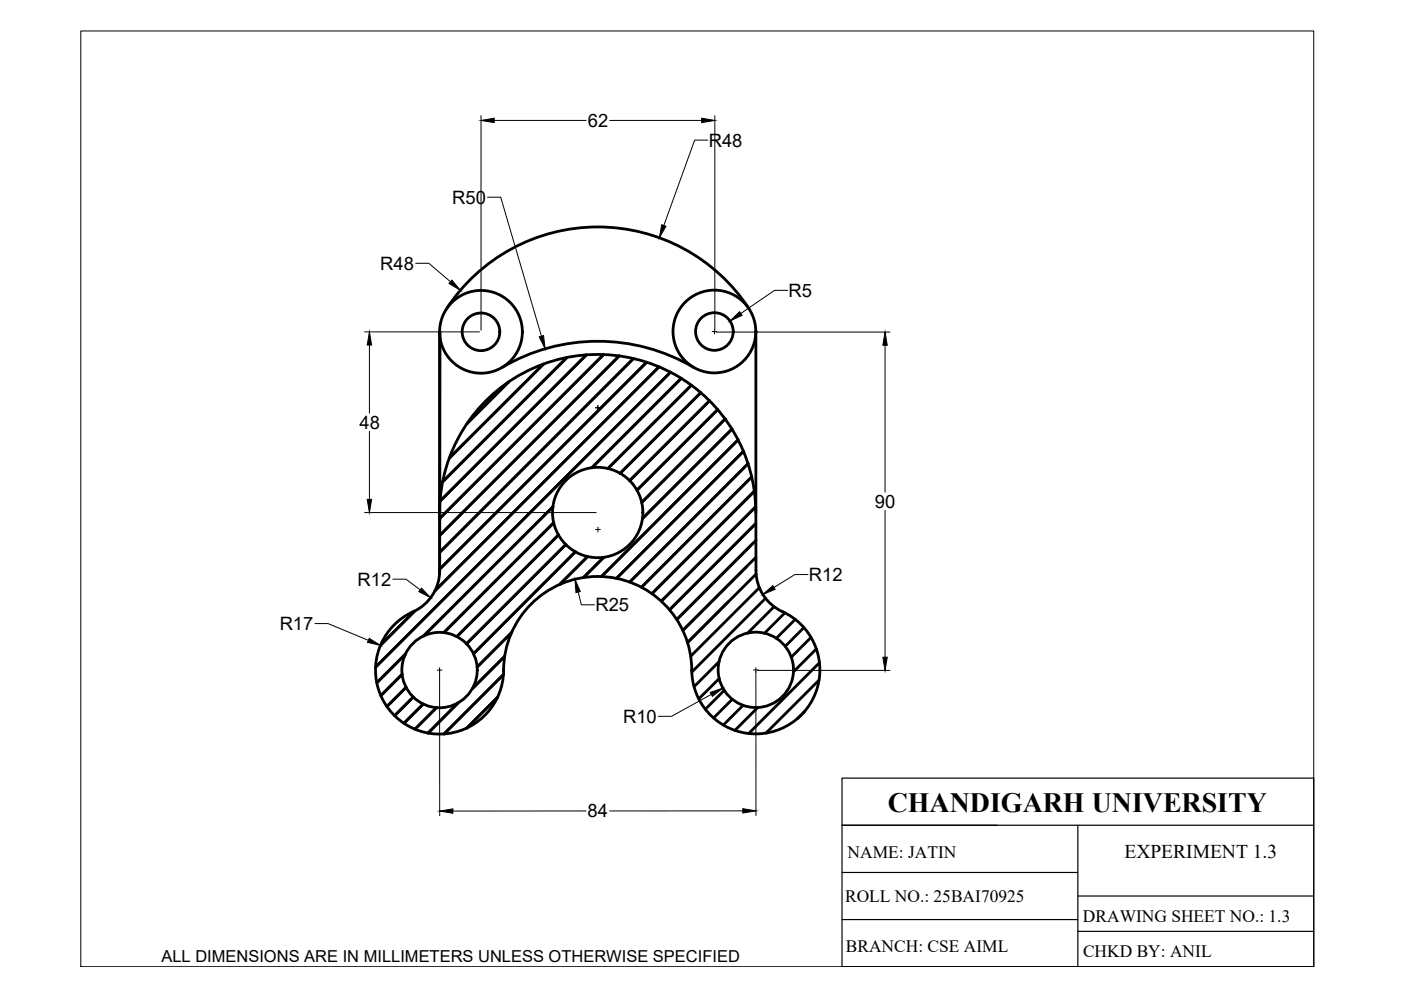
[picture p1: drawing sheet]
<svg xmlns="http://www.w3.org/2000/svg" width="297mm" height="210mm" viewBox="0 0 297 210" stroke-linecap="round" stroke-linejoin="round" font-family="sans-serif">
<!-- layer: thick continuous -->
<g fill="#000">
<circle cx="160.3" cy="70.4" r=".3"/>
<circle cx="106.8" cy="142.2" r=".3"/>
<circle cx="146.7" cy="142.2" r=".3"/>
</g>
<g fill="none" stroke="#000" stroke-width=".59">
<path d="M93.3 70.2l-.1 50.8a9.6 9.6 0 0 1-5.6 8.7M93.3 70.4l-.1 51.3M115.2 77.2l-19.9 19.9M120.2 75.8l-26.3 26.3M124.3 75.2l-31 31.1M128 75.2l-34.8 34.7M131.3 75.5l-38.1 38M134.3 76l-41.1 41.1M137.1 76.8l-43.9 43.9M147 77.9a39.9 39.9 0 0 0-40.6 0M158.8 65.5a38.3 38.3 0 0 0-64.2 .1M160.3 70.4v50.6a9.6 9.6 0 0 0 5.6 8.7"/>
<path d="M160.3 70.3h.1M107.8 81l-8.8 8.8M144.4 80.2l-18.9 19M146.6 81.7l-17.7 17.6M148.6 83.3l-17.1 17.1M150.4 85l-16.9 16.9M152.2 86.8l-17.1 17.1M153.8 88.8l-17.7 17.7M155.2 91l-19 18.9M156.5 93.2l-29 29M157.6 95.7l-26.9 26.9M117.4 110.8l-23.3 23.3"/>
<path d="M118.4 113.4l-21.6 21.6M120 115.5l-21.1 21M122 117l-21.6 21.6M124.6 118l-6 5.9M128 118.2l-4.3 4.3M159.4 101.1l-23.4 23.4M160 104.1l-21.8 21.8M160.2 107.4l-20 20.1M160.2 108.7a33.5 33.5 0 0 0-34.3-33.5 33.5 33.5 0 0 0-32.7 35.1M160.3 111l-18.3 18.3M160.3 114.6l-16.8 16.7M160.3 118.1l-15.5 15.6"/>
<path d="M86 138.7l-6.1 6M87.9 129.6l-7.2 7.2M89.8 134.9l27.4-27.5zM92.2 125.3l47.5-47.5zM93.2 127.9l49-49-62.5 62.5zM107 139.2l-6.8 6.8M108.5 134.1l-7.3 7.3M133.6 123.4l25-25.1-25.1 25.1M160.3 121.7l-14.5 14.5M161 124.6l-14.5 14.5M162.3 126.9l-15.6 15.6M164.1 128.6l-5.6 5.6"/>
<path d="M165.9 129.7a13.6 13.6 0 0 1 1.8 23.7 13.6 13.6 0 0 1-21-11.2 19.9 19.9 0 0 0-20-20 19.9 19.9 0 0 0-19.9 20 13.6 13.6 0 0 1-21 11.2 13.6 13.6 0 0 1 1.8-23.7M166.4 129.9l-4.3 4.4M168.6 131.3l-4 4M170.4 133.1l-3.9 3.9M171.9 135.2l-4.1 4.1M173.1 137.6l-4.9 4.8M85.3 143l-4.5 4.5M86.1 145.7l-4.1 4.1M87.6 147.8l-3.9 3.9M89.7 149.3l-4.1 4M92.5 150l-4.5 4.6M97.1 149l-6.4 6.4"/>
<path d="M105.5 147.8l-6.5 6.6M106.8 143l-12.7 12.6M152.5 140.3l-5.3 5.3M152.5 143.9l-4.3 4.3M153.6 146.4l-4.1 4M155.3 148.3l-4 3.9M157.6 149.5l-4.2 4.2M160.7 150l-4.9 4.9M170.6 150.8l-1.6 1.6M173.7 144.2l-11.3 11.2M173.7 140.5l-15 15"/>
<circle cx="102" cy="70.4" r="8.8"/>
<circle cx="102" cy="70.4" r="4"/>
<circle cx="151.5" cy="70.3" r="8.8"/>
<circle cx="151.5" cy="70.3" r="4"/>
<circle cx="126.7" cy="108.7" r="9.6"/>
<circle cx="93.2" cy="142.1" r="8"/>
<circle cx="160.2" cy="142" r="8"/>
</g>
<g fill="none" stroke="#000" stroke-width=".21">
<path d="M17.1 6.6h261.4v198.4h-261.4zM102 24.5v45.5M104.8 25.5h19.5M129.3 25.5h19.5M150.1 29.7h-2.8l-6.6 18.1M151.6 24.5v45.5M88.1 55.8h2.8l4.6 3.9M103.4 41.8h2.8l8.6 29.5M77.3 70.4h24.3M78.3 73.2v14.4M151 70.3h1M151.5 69.8v1"/>
<path d="M151.8 70.4h36.9M167 61.6h-2.8l-7.1 4.9M187.6 73.2v31.2M78.3 91.4v14.5M126.2 86.5h1.1M126.8 86v1M77.3 108.7h49.1M126.3 112.3h1M126.8 111.8v1M187.6 108.2v31.1M66.8 132.2h2.8l8.5 3.6M83.3 122.8h2.8l3 2.3"/>
<path d="M122.6 125.5l.7 2.7h2.8M171.3 121.8h-2.8l-4.4 2.8M92.7 142.1h1M93.2 142.4v30.6M93.2 141.6v1M150.8 147.2l-8.4 4.7h-2.8M159.8 142h1M160.3 142.4v30.5M160.3 141.5v1M160.6 142.1h28.1M124.3 171.9l-28.3 .1M157.5 171.9h-28.2"/>
</g>
<g fill="#000" stroke="#000" stroke-width=".21">
<path d="M102 25.5l2.8-.4v.9zM148.8 25.1l2.8 .4-2.8 .5zM95.8 59.4l1.8 2.2-2.4-1.5zM140.3 47.7l.9 .3-1.4 2.4zM78.3 70.4l.5 2.8h-.9zM114.3 71.4l.9-.3 .4 2.9zM154.8 68.1l2-2 .5 .8zM187.6 70.4l.5 2.8h-.9zM77.9 105.9h.9l-.5 2.8zM78.3 135.3l2.4 1.5-2.8-.6zM89.4 124.7l1.9 2-2.5-1.3zM121.9 122.8l1.1 2.6-.9 .3z"/>
<path d="M161.7 126l2.2-1.8 .4 .8zM187.2 139.3h.9l-.5 2.8zM150.6 146.8l2.7-.9-2.2 1.7zM93.2 172l2.8-.5v.9zM157.5 171.5l2.8 .4-2.8 .5z"/>
</g>
<!-- layer: 0 -->
<path d="M178.5 165h100v40h-100zM178.5 175h100M228.5 175v30M178.5 195h50M178.5 185h50M228.5 190h50M228.5 197.5h50" fill="none" stroke="#000" stroke-width=".25"/>
<text font-size="5.9" x="188.2" y="172.2">CHANDIGARH UNIVERSITY</text>
<text font-size="4.1" x="238.4" y="182">EXPERIMENT 1.3</text>
<g font-size="3.9">
<text x="124.6" y="26.9">62</text>
<text x="150.3" y="31.1">R48</text>
<text x="95.9" y="43.2">R50</text>
<text x="80.6" y="57.2">R48</text>
<text x="167.2" y="62.9">R5</text>
<text x="76.2" y="90.9">48</text>
<text x="185.5" y="107.7">90</text>
<text x="75.8" y="124.2">R12</text>
<text x="171.5" y="123.2">R12</text>
<text x="126.2" y="129.6">R25</text>
<text x="59.3" y="133.6">R17</text>
<text x="132.1" y="153.3">R10</text>
<text x="124.6" y="173.3">84</text>
</g>
<g font-size="3.7">
<text x="179.7" y="182">NAME: JATIN</text>
<text x="179.2" y="191.2">ROLL NO.: 25BAI70925</text>
<text x="229.6" y="195.4">DRAWING SHEET NO.: 1.3</text>
<text x="179.3" y="201.8">BRANCH: CSE AIML</text>
<text x="229.6" y="202.8">CHKD BY: ANIL</text>
</g>
<text font-size="3.5" x="34.2" y="203.9">ALL DIMENSIONS ARE IN MILLIMETERS UNLESS OTHERWISE SPECIFIED</text>
</svg>
